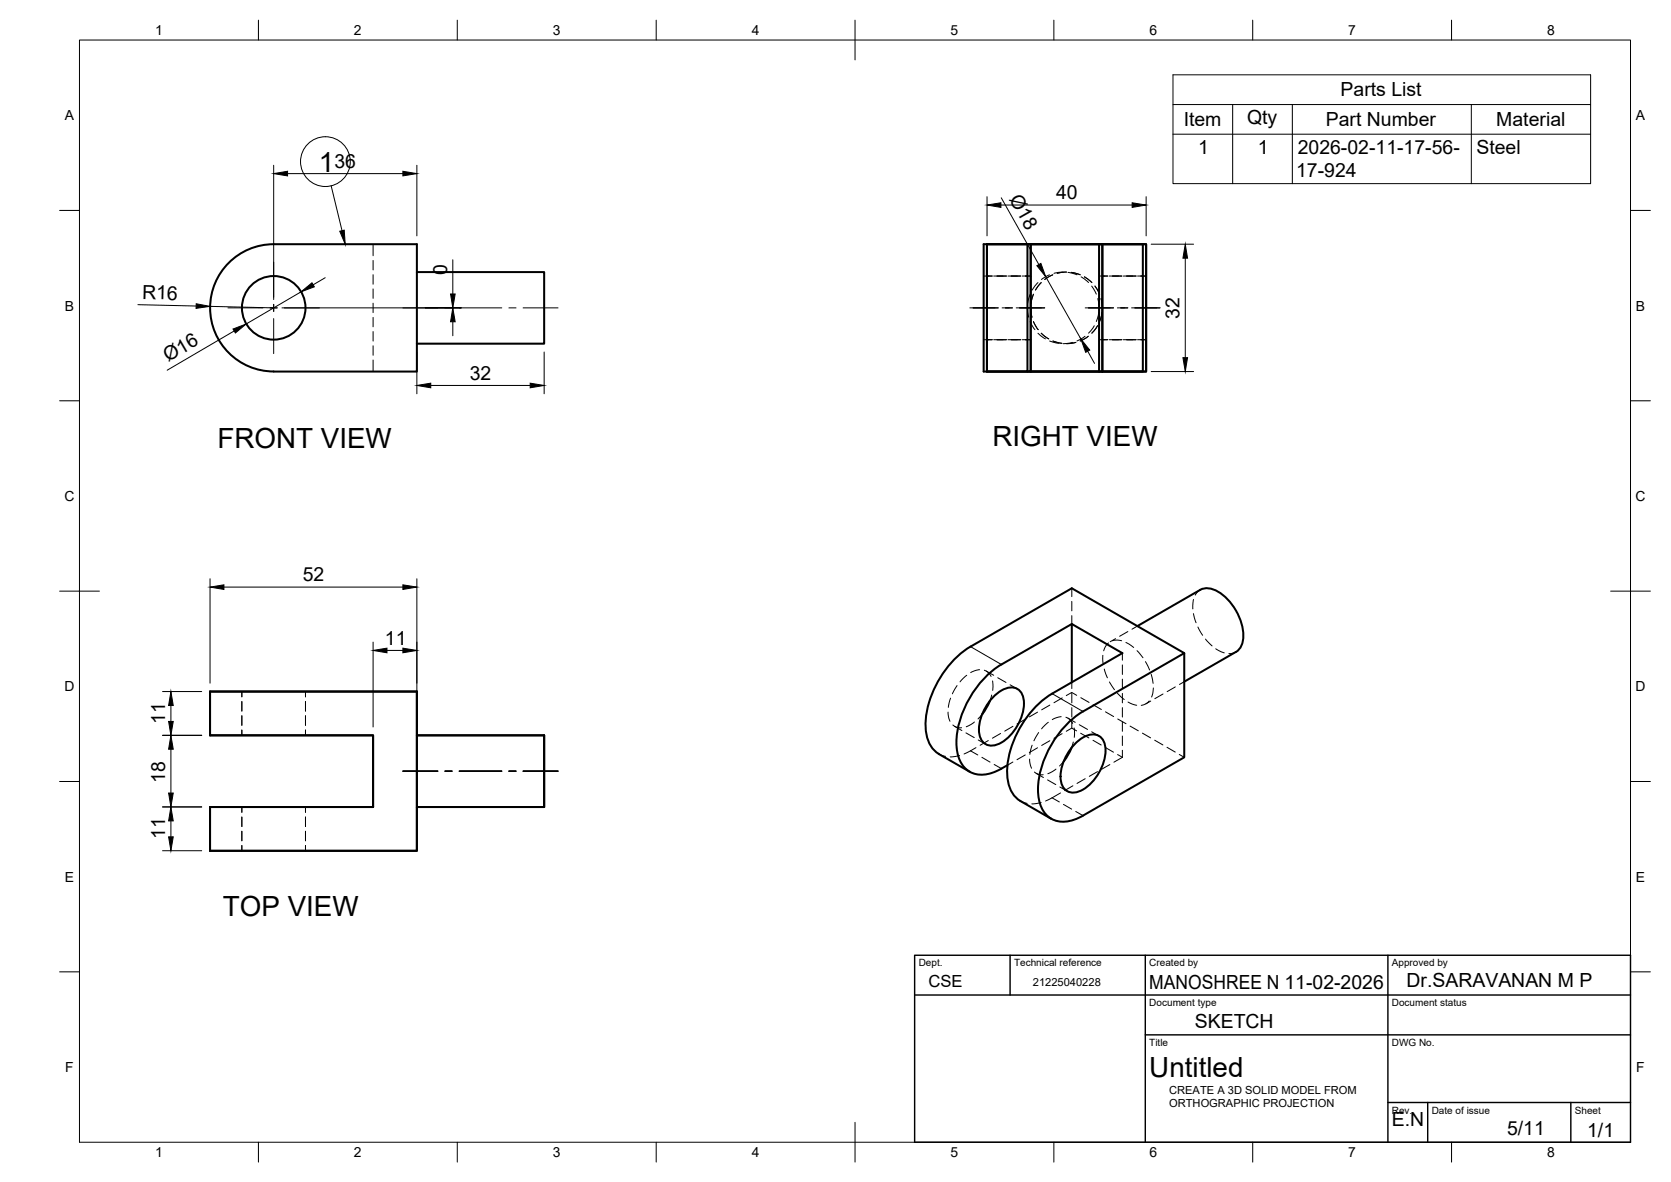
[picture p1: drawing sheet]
<svg xmlns="http://www.w3.org/2000/svg" width="420mm" height="297mm" viewBox="0 0 420 297" stroke-linecap="round" stroke-linejoin="round" font-family="sans-serif">
<!-- layer: Hidden -->
<g fill="none" stroke="#000" stroke-width=".25">
<path d="M93.8 61.4v2.9M93.8 65.5v2.3M93.8 69v2.4M93.8 72.6v2.4M93.8 76.2v2.4M93.8 79.8v2.3M247.3 69.4h2.2M249.9 69.4h3.2M253.4 69.4h3.2M257 69.4h2.2M258.3 77.4l.4 2.3M259 73.9l-.6 2.3"/>
<path d="M259.2 77.4l.3 2.3M259.9 73.9l-.7 2.3M261 71l-1.5 1.9M261.8 71l-1.4 1.9M263.9 69.1l-2 1.1M264.7 69.1l-2 1.1M267.3 68.4l-2.3 .3M268.2 68.4l-2.4 .3M268.5 68.5l2.3 .6M269.3 68.5l2.3 .6M271.8 69.6l1.9 1.4M272.7 69.6l1.8 1.4"/>
<path d="M274.5 71.9l1.2 2M275.3 71.9l1.2 2M276 75l.4 2.4M276.3 78.5l-.6 2.3M276.4 69.4h2.1M276.9 75l.3 2.4M277.1 78.5l-.6 2.3M278.9 69.4h3.2M282.4 69.4h3.3M286 69.4h2.2M93.8 83.3v2.4M93.8 86.9v2.4"/>
<path d="M93.8 90.5v2.9M247.3 85.4h2.2M249.9 85.4h3.2M253.4 85.4h3.2M257 85.4h2.2M259 80.8l1.2 2.1M259.9 80.8l1.1 2.1M261 83.7l1.9 1.5M261.8 83.7l1.9 1.5M263.9 85.7l2.3 .6M264.8 85.7l2.2 .6M269.7 86l-2.3 .4"/>
<path d="M270.5 86l-2.3 .4M272.8 84.5l-2 1.2M273.6 84.5l-2 1.2M275.1 81.9l-1.4 1.8M276 81.9l-1.5 1.8M276.4 85.4h2.1M278.9 85.4h3.2M282.4 85.4h3.3M286 85.4h2.2M269.5 147.8v2.1M269.5 151.1v2.4M269.5 154.7v2.1"/>
<path d="M283.6 158.7l-2.1 1.2M286 157.3l-1.4 .8M300.1 154.2l.6 2.3M300.1 150.7l-.2 2.3M301.2 157.6l1.2 2M301.8 148.2l-.8 .7-.5 .6M60.8 173.8v1.3M60.8 176.3v2.4M60.8 179.9v2.4M76.8 173.8v1.3M76.8 176.3v2.4M76.8 179.9v2.4"/>
<path d="M238.4 179l.1 1 .4 1.3M239 175.5l-.6 2.3M240.6 172.3l-1.1 2.1M243.1 169.7l-1.7 1.7M246.3 168.3l-1.3 .3-.9 .4M247 179.5l-1.1 1.2M247.5 168.4l.9 .5 .8 1.1M248 168.7l1.9 1M249.4 174.7l-.5 1.5M249.6 171.1v2.4M250.9 170.3l2 1.2M254 172.1l1.8 1"/>
<path d="M260.9 179l-2.1 1.2M264 177.2l-2.1 1.2M267.1 175.4l-2.1 1.2M269.5 171.5v1.5M269.5 174.3v2.3M269.5 177.8v2.4M270.7 174.7l-1.2-.7-1.4 .8M271.8 175.3l2 1.2M274.8 177.1l2.1 1.2M277.3 164.7l.1 2.3M277.7 168.1l.7 2.2M278 178.9l2 1.2"/>
<path d="M278.7 161.6l-.8 .9-.4 1M279 171.4l1.2 1.9M279.7 161l1.2-.1 1.1 .1M280.5 160.5l-1.4 .8M281 174.2l1.7 1.6M282.2 164.1v1.8M282.2 167.1v2.4M282.2 170.7v2.3M282.2 174.3v2.3M282.2 177.8v2.4M283.1 161.4l2 1.3M283.6 176.4l2.2 .8"/>
<path d="M285.9 163.5l1.5 1.8M288 166.3l1.1 2.1M288.9 176.2l-.8 .7-1.1 .4M289.3 176.2l-1.2 .7M289.5 169.5l.4 2.2M290 172.9l-.4 2.3M292.4 174.4l-2 1.2M295.5 172.6l-2 1.2M297.8 171.3l-1.2 .7M303.1 160.6l1.7 1.7M305.7 163l2.1 1.1M310.7 163.8l-.9 .4-.8 .1"/>
<path d="M60.8 183.5v1.3M76.8 183.5v1.3M236 189.5l1.7 .6M239.6 182.2l.9 .5 1.3 .2M240 182.5l1.9 1.1M241.3 189.9l-2.4 .3M242.9 184.2l2.1 1.2M245 181.4l-2 1.2M245.4 187.9l-3 1.6M246 186l1.8 1M248.5 186.1l-2.1 1.2M251.6 184.3l-2.1 1.2"/>
<path d="M254.7 191.5l-1.4 .8M254.7 182.5l-2.1 1.2M257.8 180.7l-2.1 1.2M257.8 189.7l-2.1 1.2M258.9 190.8l.1 1 .4 1.3M259.5 187.3l-.5 2.3M260.1 194l.9 .5 1.3 .2M260.5 194.3l1.9 1.1M260.9 187.9l-2.1 1.2M261.2 184.1l-1.2 2.1M263.4 196l2.1 1.2M263.6 181.5l-1.7 1.7"/>
<path d="M264 186.1l-2.1 1.2M265.5 193.3l-2 1.1M266.5 197.8l1.8 1M266.7 199.3l-3.8 2M266.8 180.1l-1.3 .3-.9 .4M267.1 184.4l-2.1 1.2M267.5 191.3l-1.1 1.2M268 180.2l.9 .5 .8 1.1M268.5 180.5l1.9 1M269.5 181.4v1.6l-1.4 .8M269.5 183l1.2 .7M269.8 197.5l-2.1 1.2"/>
<path d="M269.9 186.5l-.5 1.5M270.1 182.9v2.4M271.4 182.1l2.1 1.2M271.7 184.3l2.1 1.1M272.9 195.7l-2.1 1.2M274.5 183.9l1.8 1.1M274.8 186l2.1 1.2M275.9 193.9l-2 1.2M277.9 187.8l2.1 1.2M279.1 192.1l-2.1 1.2M281 189.6l1.2 .7M281.1 180.7l2 1.2"/>
<path d="M282.2 181.4v2.4M282.2 185v2.4M282.2 188.5v1.8M282.2 190.3l-2.1 1.2M284.1 182.5l2.1 1.1M287.3 184.2l2 1.2M290.3 186l2.1 1.2M293.4 187.8l2.1 1.2M296.5 189.6l1.3 .7M60.8 202.8v1.3M60.8 205.3v2.4M60.8 208.9v2.4"/>
<path d="M60.8 212.5v1.3M76.8 202.8v1.3M76.8 205.3v2.4M76.8 208.9v2.4M76.8 212.5v1.3M256.5 201.3l1.8 .6M261.8 201.7l-2.4 .3"/>
</g>
<!-- layer: Visible -->
<g fill="none" stroke="#000" stroke-width=".51">
<path d="M57.5 66.1a15.9 15.9 0 0 1 11.3-4.7h36v32h-36a16 16 0 0 1-14.8-9.9 16 16 0 0 1 3.5-17.4zM104.8 68.4h32v18h-32M258.3 61.4v32h-11v-32h29.1M259.2 61.4v32h-11v-32h29M276.4 61.4h11v32h-11zM277.2 61.4v32M277.2 61.4h11v32h-11M258.3 93.4h18.9M269.5 156.8v14.7M286 157.3l15.8-9.1a4.8 4.8 0 0 1 4.9 .8 13.5 13.5 0 0 1 5.8 12.2 3.8 3.8 0 0 1-1.7 2.6M52.8 173.8h52v40h-52v-11h41v-18h-41zM248.9 176.1l-.9 1.8-1 1.6"/>
<path d="M250.2 174.7a5.2 5.2 0 0 1 5.6-1.6 4.5 4.5 0 0 1 1.6 4.7 12.3 12.3 0 0 1-6.5 9.3 3.2 3.2 0 0 1-4.7-2.8 12.1 12.1 0 0 1 4-9.6zM251.8 167l17.7-10.2 12.7 7.3-17.7 10.2M251.8 167a25 25 0 0 0-11.3 19.6 8.2 8.2 0 0 0 3.3 7.3 7.8 7.8 0 0 0 8-.7l1.5-.9M264.5 174.3a24.6 24.6 0 0 0-11.2 20.9 7.6 7.6 0 0 0 3.3 6.1l7.7 4.5M297.8 164.1v26.2l-25.5 14.7a8.2 8.2 0 0 1-8 .7 7.8 7.8 0 0 1-3.3-7.3 24.9 24.9 0 0 1 11.3-19.6l25.5-14.7-28.3-16.3-25.5 14.7a24.6 24.6 0 0 0-11.2 20.9 7.6 7.6 0 0 0 3.2 6l7.8 4.5M310.7 163.8l-12.9 7.5M104.8 184.8h32v18h-32M269.4 188l-.8 1.7-1.1 1.6M270.7 186.5a5.2 5.2 0 0 1 5.6-1.6 4.5 4.5 0 0 1 1.6 4.7 12.3 12.3 0 0 1-6.5 9.3 3.2 3.2 0 0 1-4.7-2.7 12.1 12.1 0 0 1 4-9.7z"/>
<circle cx="68.8" cy="77.4" r="8"/>
</g>
<!-- layer: Visible Narrow -->
<path d="M244 162.5l7.8 4.5M264.5 174.3l7.8 4.5" fill="none" stroke="#000" stroke-width=".25"/>
<!-- layer: Hidden Narrow -->
<path d="M244 188.7l1.9 1M246.9 190.3l2 1.2M250 192.1l1.8 1.1M264.5 200.5l1.9 1M267.4 202.1l2.1 1.2M270.5 203.9l1.8 1.1" fill="none" stroke="#000" stroke-width=".25"/>
<!-- layer: BORDER -->
<g fill="none" stroke="#000" stroke-width=".25">
<path d="M20 10.1h390v276.9h-390zM65 5.1v5M115 5.1v5M165 5.1v5M215 5.1v10M265 5.1v5M315 5.1v5M365 5.1v5M15 52.9h5M410 52.9h5M15 100.7h5M410 100.7h5"/>
<path d="M15 148.6h10M405 148.6h10M15 196.4h5M410 196.4h5M15 244.2h5M410 244.2h5M65 287v5M115 287v5M165 287v5M215 282.1v9.9M265 287v5M315 287v5"/>
<path d="M365 287v5"/>
</g>
<!-- layer: TITLEBLOCK -->
<path d="M230 240.1h180v46.9h-180zM230 250h180M254 240.1v9.9M288 240.1v46.9M349 240.1v46.9M288 260.1h122M349 277.1h61M359 277.1v9.9M395 277.1v9.9" fill="none" stroke="#000" stroke-width=".36"/>
<!-- layer: Smart Centers -->
<g fill="none" stroke="#000" stroke-width=".25">
<path d="M57.3 77.4h8.8M67.9 77.4h1.8M68.8 65.9v8.8M68.8 76.5v1.8M71.5 77.4h8.8M101.3 77.4h8.8M111.9 77.4h1.8M115.5 77.4h10.7M128 77.4h1.8M131.5 77.4h8.8M243.9 77.4h7.1M252 77.4h2.6"/>
<path d="M255.5 77.4h7.2M272.9 77.4h7.1M281 77.4h2.6M284.5 77.4h7.2M68.8 80.1v8.8M101.3 193.8h8.8M111.9 193.8h1.8M115.5 193.8h10.7M128 193.8h1.8M131.5 193.8h8.8"/>
</g>
<!-- layer: FD_Dimensions -->
<g fill="none" stroke="#000" stroke-width=".25">
<path d="M68.8 41.5v33.8M72.3 43.6h29M104.8 41.5v17.8M248.2 49.4v9.9M251.7 51.5h33M251.8 49.7l9.4 16.8M288.2 49.4v9.9M34.7 76.6l14.6 .3M52.8 77l16 .4M70.9 77.4h45.1h-9.1M75.7 73.3l-13.8 8.1M81.8 69.8l-3.1 1.8"/>
<path d="M113.9 77.4h.1M113.9 65.3v8.6M262.9 69.5l8.9 15.7M289.5 61.4h10.6M298 64.9v25M58.9 83.2l-16.9 9.8M104.8 88.5v10.5M108.3 96.9h25M113.9 80.9v3.5M136.8 88.5v10.5M273.5 88.3l1.7 3M289.5 93.4h10.6"/>
<path d="M52.8 145.4v26.3M56.3 147.5h45M104.8 145.4v37.3M40.9 173.8h9.8M43 177.3v4M93.8 161.4v21.3M97.3 163.5h4M40.9 184.8h9.8M43 188.3v11M40.9 202.8h9.8M40.9 213.8h9.8M43 206.3v4"/>
</g>
<g fill="#000" stroke="#000" stroke-width=".25">
<path d="M68.8 43.6l3.5-.6v1.2zM101.3 43l3.5 .6-3.5 .6zM248.2 51.5l3.5-.5v1.1zM284.7 51l3.5 .5-3.5 .6zM49.3 76.3l3.5 .7-3.5 .5zM75.7 73.3l2.7-2.2 .6 1zM113.3 73.9h1.1l-.5 3.5zM260.7 66.8l1-.6 1.2 3.3zM298 61.4l.6 3.5h-1.2zM58.6 82.7l3.3-1.3-2.7 2.3zM104.8 96.9l3.5-.6v1.2zM113.9 77.4l.5 3.5h-1.1z"/>
<path d="M133.3 96.3l3.5 .6-3.5 .6zM271.8 85.2l2.2 2.8-1 .5zM297.4 89.9h1.2l-.6 3.5zM52.8 147.5l3.5-.5v1.1zM101.3 147l3.5 .5-3.5 .6zM43 173.8l.6 3.5h-1.2zM93.8 163.5l3.5-.6v1.1zM101.3 162.9l3.5 .6-3.5 .5zM42.4 181.3h1.2l-.6 3.5zM43 184.8l.6 3.5h-1.2zM42.4 199.3h1.2l-.6 3.5zM43 202.8l.6 3.5h-1.2z"/>
<path d="M42.4 210.3h1.2l-.6 3.5z"/>
</g>
<!-- layer: Parts Lists -->
<path d="M294.9 18.8h105v27.4h-105zM294.9 26.3h105M294.9 33.7h105M309.9 26.3v19.9M325 26.3v19.9M370 26.3v19.9" fill="none" stroke="#000" stroke-width=".25"/>
<!-- layer: Balloons -->
<circle cx="81.8" cy="40.6" r="6.3" fill="none" stroke="#000" stroke-width=".25"/>
<!-- layer: 0 -->
<path d="M85.4 58.1l1.2-.3 .2 3.6z" fill="#000" stroke="#000" stroke-width=".25"/>
<path d="M83.3 46.7l2.7 11.3" fill="none" stroke="#000" stroke-width=".25"/>
<g font-size="7">
<text x="80.1" y="43.1">1</text>
<text x="54.7" y="112.6">FRONT VIEW</text>
<text x="249.6" y="112.1">RIGHT VIEW</text>
<text x="56" y="230.1">TOP VIEW</text>
<text x="289" y="270.6">Untitled</text>
</g>
<g font-size="4.9">
<text x="337.1" y="24.2">Parts List</text>
<text x="297.6" y="31.7">Item</text>
<text x="313.6" y="31.3">Qty</text>
<text x="333.4" y="31.7">Part Number</text>
<text x="376.2" y="31.7">Material</text>
<text x="301.3" y="38.6">1</text>
<text x="316.3" y="38.6">1</text>
<text x="326.3" y="38.7">2026-02-11-17-56-</text>
<text x="371.2" y="38.8">Steel</text>
<text x="84.1" y="42.2">36</text>
<text x="325.9" y="44.6">17-924</text>
<text x="253.7" y="50" transform="rotate(61 253.7 50)">Ø18</text>
<text x="265.5" y="50.1">40</text>
<text x="112.4" y="69.2" transform="rotate(-90 112.4 69.2)">0</text>
<text x="35.7" y="75.1" transform="rotate(1 35.7 75.1)">R16</text>
<text x="296.5" y="80.1" transform="rotate(-90 296.5 80.1)">32</text>
<text x="42.3" y="91.1" transform="rotate(-30 42.3 91.1)">Ø16</text>
<text x="118.1" y="95.4">32</text>
<text x="76.1" y="146.1">52</text>
<text x="96.8" y="162.1">11</text>
<text x="41.6" y="181.8" transform="rotate(-90 41.6 181.8)">11</text>
<text x="41.5" y="196.7" transform="rotate(-90 41.5 196.7)">18</text>
<text x="41.6" y="210.8" transform="rotate(-90 41.6 210.8)">11</text>
<text x="289" y="248.5">MANOSHREE N 11-02-2026</text>
<text x="353.7" y="248.1">Dr.SARAVANAN M P</text>
<text x="300.4" y="258.4">SKETCH</text>
<text x="350" y="283">E.N</text>
<text x="378.9" y="285.2">5/11</text>
<text x="399.1" y="285.7">1/1</text>
</g>
<text font-size="4.2" x="233.4" y="248">CSE</text>
<g font-size="3.5">
<text x="39" y="8.8">1</text>
<text x="89" y="8.8">2</text>
<text x="139" y="8.8">3</text>
<text x="189" y="8.8">4</text>
<text x="239" y="8.8">5</text>
<text x="289" y="8.8">6</text>
<text x="339" y="8.8">7</text>
<text x="389" y="8.8">8</text>
<text x="16.3" y="30.2">A</text>
<text x="411.3" y="30.2">A</text>
<text x="16.3" y="78">B</text>
<text x="411.3" y="78">B</text>
<text x="16.2" y="125.9">C</text>
<text x="411.2" y="125.9">C</text>
<text x="16.2" y="173.7">D</text>
<text x="411.2" y="173.7">D</text>
<text x="16.3" y="221.6">E</text>
<text x="411.3" y="221.6">E</text>
<text x="16.4" y="269.4">F</text>
<text x="411.4" y="269.4">F</text>
<text x="39" y="290.8">1</text>
<text x="89" y="290.8">2</text>
<text x="139" y="290.8">3</text>
<text x="189" y="290.8">4</text>
<text x="239" y="290.8">5</text>
<text x="289" y="290.8">6</text>
<text x="339" y="290.8">7</text>
<text x="389" y="290.8">8</text>
</g>
<g font-size="2.8">
<text x="259.7" y="247.8">21225040228</text>
<text x="294" y="274.9">CREATE A 3D SOLID MODEL FROM</text>
<text x="294" y="278.3">ORTHOGRAPHIC PROJECTION</text>
</g>
<g font-size="2.5">
<text x="231" y="242.9">Dept.</text>
<text x="255" y="242.9">Technical reference</text>
<text x="289" y="242.9">Created by</text>
<text x="350" y="242.9">Approved by</text>
<text x="289" y="252.8">Document type</text>
<text x="350" y="252.8">Document status</text>
<text x="289" y="262.9">Title</text>
<text x="350" y="262.9">DWG No.</text>
<text x="350" y="279.9">Rev.</text>
<text x="360" y="279.9">Date of issue</text>
<text x="396" y="279.9">Sheet</text>
</g>
</svg>
